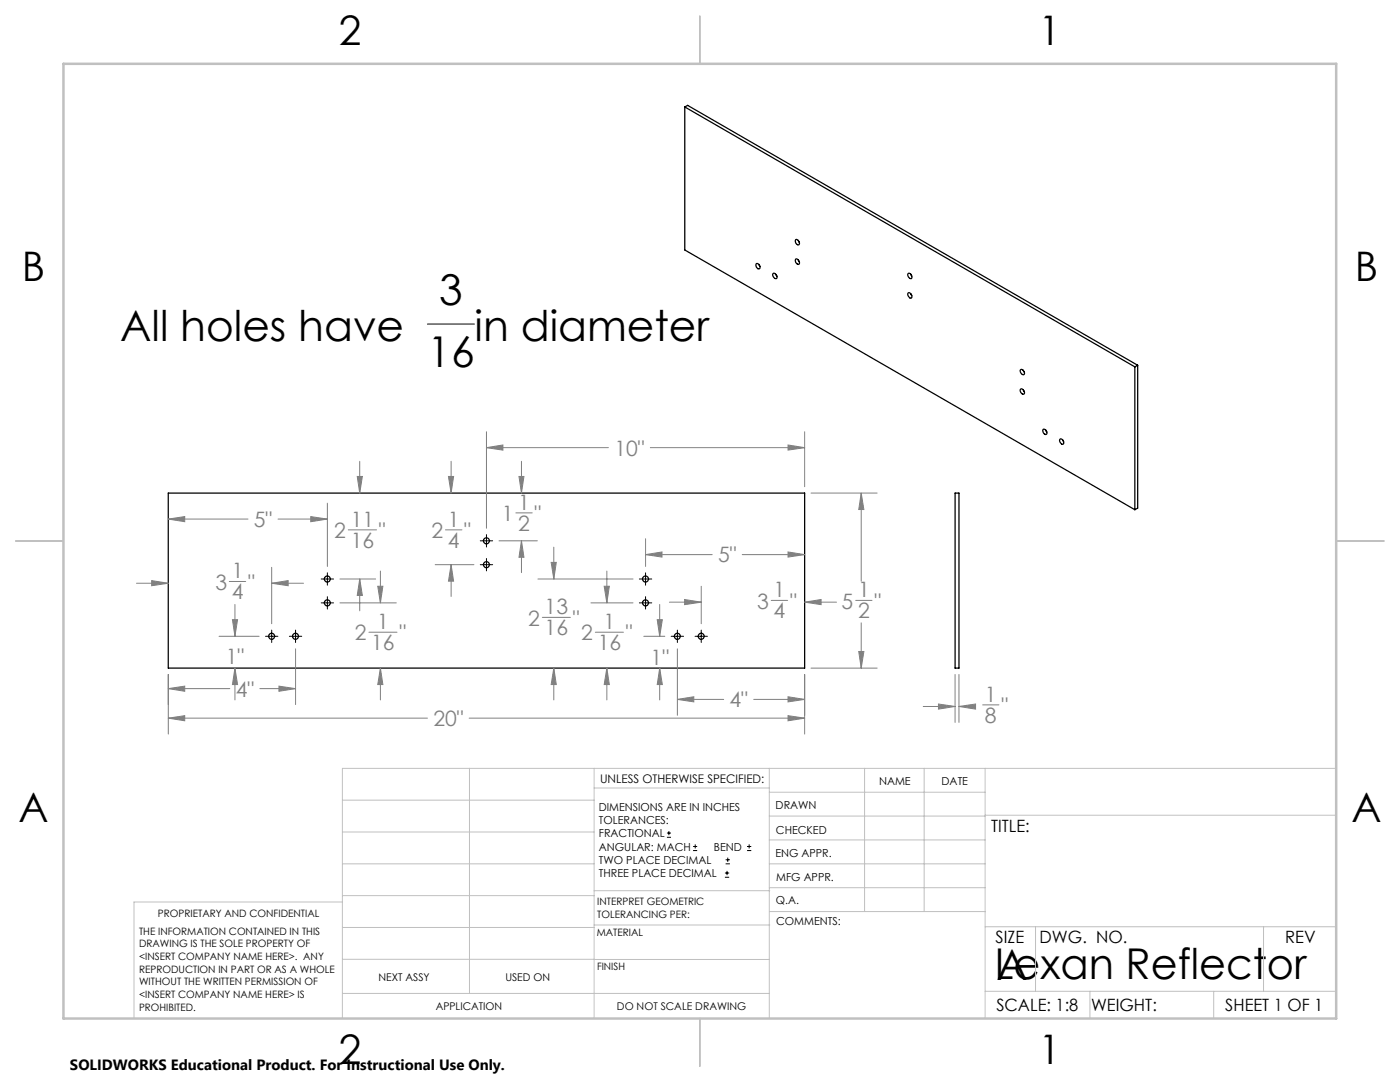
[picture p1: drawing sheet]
<svg xmlns="http://www.w3.org/2000/svg" width="279mm" height="216mm" viewBox="0 0 279 216" stroke-linecap="round" stroke-linejoin="round" font-family="sans-serif">
<g fill="none" stroke="#000" stroke-width=".25">
<path d="M136.7 21.3l89.8 51.9M136.7 21.3v28.6l89.8 51.8M136.7 21.3l.5-.3 89.8 51.9M151 52.6a.61 .61 0 0 1 .6 .3 .61 .61 0 0 1-.2 .8l-.4-.4-.2-.4zM151.4 52.8l.3 .4M154.2 54.6l.1-.1a.71 .71 0 0 1 .6 1.1h-.3l-.3-.4zM154.8 54.7l.2 .4M158.8 47.8a.71 .71 0 0 1 .6 1.1 .71 .71 0 0 1-.6-1.1zM158.8 51.7a.71 .71 0 0 1 .6 1 .71 .71 0 0 1-.6-1zM159.3 48l.2 .4M159.3 51.9l.2 .3M181.3 58.4a.63 .63 0 0 1 .6 .4 .63 .63 0 0 1-.1 .7l-.6-.6z"/>
<path d="M181.3 54.5a.71 .71 0 0 1 .6 1.1 .71 .71 0 0 1-.6-1.1zM181.8 54.7l.2 .4M181.8 58.6l.2 .4M203.6 77.7a.61 .61 0 0 1 .8 .2 .61 .61 0 0 1-.1 .8l-.3-.1-.3-.3zM203.6 73.8a.59 .59 0 0 1 .7 .2 .59 .59 0 0 1 0 .8l-.4-.2-.3-.4zM204.2 73.9l.2 .4M204.2 77.8l.2 .4M226.5 73.2v28.5M227 72.9l-.5 .3M227 72.9v28.5l-.5 .3M33.6 98.4h127v34.9h-127zM190.6 98.4h.8v34.9h-.8z"/>
<path d="M208.2 85.7a.69 .69 0 0 1 .6 1 .69 .69 0 0 1-.6-1zM208.7 85.8l.2 .4M211.5 87.7a.56 .56 0 0 1 .7 .2 .56 .56 0 0 1-.1 .8l-.5-.4zM212.1 87.8l.2 .3"/>
<circle cx="65.3" cy="115.5" r=".6"/>
<circle cx="97.1" cy="112.7" r=".6"/>
<circle cx="97.1" cy="107.9" r=".6"/>
<circle cx="128.8" cy="115.5" r=".6"/>
<circle cx="54.2" cy="127" r=".6"/>
<circle cx="59" cy="127" r=".6"/>
<circle cx="65.3" cy="120.3" r=".6"/>
<circle cx="128.8" cy="120.3" r=".6"/>
<circle cx="135.2" cy="127" r=".6"/>
<circle cx="139.9" cy="127" r=".6"/>
</g>
<g fill="none" stroke="#000" stroke-width=".2">
<path d="M85.3 64.7h9.4M64.1 115.5h2.5M65.3 114.3v2.5M65.3 119.1v2.4M95.8 112.7h2.5M95.8 107.9h2.5M97.1 106.7v2.4M97.1 111.4v2.5M127.6 115.5h2.5M128.8 114.3v2.5M128.8 119.1v2.4M53 127h2.5"/>
<path d="M54.2 125.7v2.5M57.7 127h2.5M59 125.7v2.5M64.1 120.3h2.5M127.6 120.3h2.5M133.9 127h2.5M135.2 125.7v2.5M138.7 127h2.5M139.9 125.7v2.5M133.1 167.1h.8M133.1 166.2h.8M133.5 165.8v.9"/>
<path d="M138.3 169.7h.8M138.3 168.9h.8M138.7 168.5v.8M144.7 175h.8M144.7 174.2h.8M144.8 172.4h.9M144.8 171.6h.9M145.1 173.8v.8M145.2 171.1v.9M149.1 169.7h.8M149.1 168.9h.8M149.5 168.5v.8"/>
</g>
<g fill="none" stroke="#808080" stroke-width=".2">
<path d="M71.3 95.1h1l-.5 3.3zM71.8 92v6.4M89.5 95.1h1l-.5 3.3zM90 92v6.4M97.1 89.3l3.3-.5v1zM97.1 86.1v19.3M97.1 89.3h24.3M103.6 95.1h1l-.5 3.3zM104.1 92v6.4M129.8 89.3h30.8M157.3 88.8l3.3 .5-3.3 .5zM160.6 86.1v11"/>
<path d="M161.9 98.4h13.1M171.9 98.4l.5 3.3h-1zM171.9 98.4v17.6M27.2 116.4h6.4M30.3 115.9l3.3 .5-3.3 .5zM33.6 103.6l3.3-.5v1zM33.6 103.6h15.9M45.8 116h3.2M54.2 116.4l3.3-.5v1zM54.2 113.2v11.3M54.2 116.4h6.4M55.5 103.6h9.8"/>
<path d="M62 103.1l3.3 .5-3.3 .5zM65.3 100.4v12.6M67.8 115.5h7.2M69.5 105.7h5.6M71.8 115.5l.5 3.3h-1zM71.8 115.5v6.4M75.4 117h1l-.5 3.3zM75.9 113.9v6.4M86.9 112.7h7.7M88.9 105.7h3.3M90 112.7l.5 3.3h-1zM90 112.7v6.3"/>
<path d="M99.6 107.9h7.6M102.9 102.3h3.3M104.1 107.9l.5 3.3h-1zM104.1 107.9v6.4M107.4 115.5h18.9M110 112.2h1l-.5 3.3zM110.5 109.2v6.3M120.6 117h1l-.5 3.3zM121.1 113.9v6.4M128.8 110.7l3.3-.6v1.1zM128.8 107.5v5.5M128.8 110.7h13.3"/>
<path d="M136.6 119.6l3.3 .6-3.3 .5zM139.9 117v7.5M148.1 110.7h12.5M153.9 119.8h3.3M157.3 110.1l3.3 .6-3.3 .5zM170.8 119.8h3.2M33.6 137.4l3.3-.5v1zM33.6 134.6v11.9M33.6 137.4h12.3M43.7 127h8M46.4 123.6h1l-.5 3.4zM46.9 133.3l.5 3.3h-1z"/>
<path d="M46.9 120.6v6.4M46.9 133.3v6.4M51.9 137.4h7.1M55.7 136.9l3.3 .5-3.3 .5zM59 129.5v11.1M67.8 120.3h11.3M73.6 126.2h5.6M75.9 133.3l.5 3.3h-1zM75.9 133.3v6.4M108.2 123.2h5.6M110.5 133.3l.5 3.3h-1zM110.5 133.3v6.4"/>
<path d="M117.9 120.3h8.4M118.8 126.2h5.6M121.1 133.3l.5 3.3h-1zM121.1 133.3v6.4M128.5 127h4.2M131.2 123.6h1l-.5 3.4zM131.7 133.3l.5 3.3h-1zM131.7 120.6v6.4M131.7 133.3v6.4M133.6 120.2h6.3M135.2 139.6l3.3-.6v1.1zM135.2 129.5v13.2"/>
<path d="M135.2 139.6h9.2M150.4 139.6h10.2M157.3 139l3.3 .6-3.3 .5zM160.6 120.2l3.3-.6v1.1zM160.6 134.6v11.9M160.6 120.2h6.3M161.9 133.3h13.1M171.4 130h1l-.5 3.3zM171.9 124.3v9M190.6 134.6v9.5M191.4 134.6v9.5M33.6 143.3l3.3-.5v1z"/>
<path d="M33.6 143.3h51.7M93.6 143.3h67M157.3 142.8l3.3 .5-3.3 .5zM184.3 141h6.3M187.3 140.5l3.3 .5-3.3 .5zM191.4 141l3.3-.5v1zM191.4 141h3.1M196.1 140.7h3.3"/>
</g>
<g fill="none" stroke="#c0c0c0" stroke-width=".2">
<path d="M68.3 159.7h50.3M93.7 153.3v44.9M118.6 153.3v49.9M118.6 157.2h34.9M153.5 153.3v49.9M153.5 158.1h43.1M172.5 153.3v28.6M184.4 153.3v28.6M196.6 153.3v49.9M266.7 153.3h-198.4v49.9M68.3 178.7h50.3M68.3 172.4h50.3"/>
<path d="M68.3 166h50.3M68.3 180h-41.6v23.2M118.6 177.7h35M153.5 167.6h43.1M153.5 162.8h43.1M153.5 172.4h43.1M153.5 177.1h43.1M196.6 162.7h70.1M68.3 198.2h85.2M68.3 191.4l85.2 .1M68.3 185.1h50.3M118.6 184.6h35"/>
<path d="M153.6 181.9h43M196.6 197.8h70.1M196.6 184.9h70.1M206.7 184.9v12.9M217.5 197.8v5.4M242.2 197.8v5.4M252.2 184.9v12.9"/>
</g>
<path d="M139.7 3.2v9.5M3.1 107.9h9.6M266.7 107.9h9.5M139.7 203.2v9.6" fill="none" stroke="#c0c0c0" stroke-width=".25"/>
<path d="M12.7 12.7h254v190.5h-254z" fill="none" stroke="#c0c0c0" stroke-width=".5"/>
<path d="M33.6 143.3l3.3-.5v1zM157.3 142.8l3.3 .5-3.3 .5zM171.4 130h1l-.5 3.3zM171.9 98.4l.5 3.3h-1zM46.4 123.6h1l-.5 3.4zM46.9 133.3l.5 3.3h-1zM55.7 136.9l3.3 .5-3.3 .5zM33.6 137.4l3.3-.5v1zM30.3 115.9l3.3 .5-3.3 .5zM54.2 116.4l3.3-.5v1zM71.8 115.5l.5 3.3h-1zM71.3 95.1h1l-.5 3.3zM75.4 117h1l-.5 3.3zM75.9 133.3l.5 3.3h-1zM104.1 107.9l.5 3.3h-1zM103.6 95.1h1l-.5 3.3zM90 112.7l.5 3.3h-1zM89.5 95.1h1l-.5 3.3zM62 103.1l3.3 .5-3.3 .5zM33.6 103.6l3.3-.5v1zM97.1 89.3l3.3-.5v1zM157.3 88.8l3.3 .5-3.3 .5zM120.6 117h1l-.5 3.3zM121.1 133.3l.5 3.3h-1zM110 112.2h1l-.5 3.3zM110.5 133.3l.5 3.3h-1zM128.8 110.7l3.3-.6v1.1zM157.3 110.1l3.3 .6-3.3 .5zM131.2 123.6h1l-.5 3.4zM131.7 133.3l.5 3.3h-1zM136.6 119.6l3.3 .6-3.3 .5zM160.6 120.2l3.3-.6v1.1zM135.2 139.6l3.3-.6v1.1zM157.3 139l3.3 .6-3.3 .5zM187.3 140.5l3.3 .5-3.3 .5zM191.4 141l3.3-.5v1z" fill="#808080"/>
<g font-size="8.5">
<text x="87.7" y="60.9">3</text>
<text x="24" y="68">All holes have</text>
<text x="94.7" y="68">in diameter</text>
<text x="85.3" y="73.1">16</text>
<text x="198.5" y="195.4">Lexan Reflector</text>
<text x="198.9" y="195.5">A</text>
</g>
<g font-size="8.1">
<text x="67.6" y="8.9">2</text>
<text x="207.3" y="8.9">1</text>
<text x="4.4" y="56.1">B</text>
<text x="270.4" y="56.1">B</text>
<text x="3.7" y="164.1">A</text>
<text x="269.7" y="164.1">A</text>
<text x="67.6" y="212.4">2</text>
<text x="207.3" y="212.4">1</text>
</g>
<g font-size="4.2" fill="#808080">
<text x="122.6" y="90.9">10&quot;</text>
<text x="103.4" y="101.7">1</text>
<text x="50.7" y="105.2">5&quot;</text>
<text x="66.7" y="107.4">2</text>
<text x="70" y="105.1">11</text>
<text x="75.6" y="107.4">&quot;</text>
<text x="86.1" y="107.4">2</text>
<text x="89.4" y="105.1">1</text>
<text x="92.7" y="107.4">&quot;</text>
<text x="100.2" y="104">1</text>
<text x="103.4" y="105.9">2</text>
<text x="106.7" y="104">&quot;</text>
<text x="70" y="109.3">16</text>
<text x="89.4" y="109.3">4</text>
<text x="143.3" y="112.2">5&quot;</text>
<text x="43" y="117.7">3</text>
<text x="46.3" y="115.4">1</text>
<text x="46.3" y="119.6">4</text>
<text x="49.5" y="117.7">&quot;</text>
<text x="154.4" y="119.2">1</text>
<text x="171.2" y="119.2">1</text>
<text x="75.3" y="125.5">1</text>
<text x="105.4" y="124.8">2</text>
<text x="108.7" y="122.5">13</text>
<text x="114.3" y="124.8">&quot;</text>
<text x="120.5" y="125.5">1</text>
<text x="151.1" y="121.5">3</text>
<text x="154.4" y="123.4">4</text>
<text x="157.7" y="121.5">&quot;</text>
<text x="168" y="121.5">5</text>
<text x="171.2" y="123.4">2</text>
<text x="174.5" y="121.5">&quot;</text>
<text x="70.8" y="127.8">2</text>
<text x="74.1" y="129.7">16</text>
<text x="79.7" y="127.8">&quot;</text>
<text x="108.7" y="126.7">16</text>
<text x="116" y="127.8">2</text>
<text x="119.3" y="129.7">16</text>
<text x="124.9" y="127.8">&quot;</text>
<text x="45.1" y="132.5">1&quot;</text>
<text x="129.8" y="132.8">1&quot;</text>
<text x="47" y="139">4&quot;</text>
<text x="145.6" y="141.1">4&quot;</text>
<text x="196.6" y="140">1</text>
<text x="199.8" y="142.3">&quot;</text>
<text x="86.5" y="144.9">20&quot;</text>
<text x="196.6" y="144.2">8</text>
</g>
<g font-size="3.4">
<text x="197.8" y="166">TITLE:</text>
<text x="198.7" y="188.1">SIZE</text>
<text x="207.5" y="188.1">DWG. NO.</text>
<text x="256.5" y="188.2">REV</text>
<text x="198.8" y="201.7">SCALE: 1:8</text>
<text x="217.7" y="201.8">WEIGHT:</text>
<text x="244.5" y="201.7">SHEET 1 OF 1</text>
</g>
<text font-size="3" x="14" y="213.5">SOLIDWORKS Educational Product. For Instructional Use Only.</text>
<text font-size="2.4" x="119.8" y="156.2">UNLESS OTHERWISE SPECIFIED:</text>
<g font-size="2.2">
<text x="119.5" y="161.8">DIMENSIONS ARE IN INCHES</text>
<text x="154.8" y="161.4">DRAWN</text>
<text x="175.4" y="156.6">NAME</text>
<text x="187.9" y="156.7">DATE</text>
<text x="119.5" y="164.4">TOLERANCES:</text>
<text x="119.5" y="167.1">FRACTIONAL</text>
<text x="154.9" y="166.3">CHECKED</text>
<text x="119.5" y="169.7">ANGULAR: MACH</text>
<text x="119.5" y="172.4">TWO PLACE DECIMAL</text>
<text x="142.5" y="169.7">BEND</text>
<text x="154.8" y="171">ENG APPR.</text>
<text x="119.5" y="175">THREE PLACE DECIMAL</text>
<text x="154.9" y="175.7">MFG APPR.</text>
<text x="154.9" y="180.4">Q.A.</text>
<text x="154.9" y="184.6">COMMENTS:</text>
</g>
<g font-size="2.1">
<text x="75.5" y="195.7">NEXT ASSY</text>
<text x="100.9" y="195.7">USED ON</text>
<text x="86.9" y="201.5">APPLICATION</text>
<text x="123.1" y="201.6">DO NOT SCALE DRAWING</text>
</g>
<g font-size="2">
<text x="31.5" y="182.9">PROPRIETARY AND CONFIDENTIAL</text>
<text x="119.2" y="180.6">INTERPRET GEOMETRIC</text>
<text x="119.2" y="183.1">TOLERANCING PER:</text>
<text x="27.8" y="186.5">THE INFORMATION CONTAINED IN THIS</text>
<text x="27.8" y="189">DRAWING IS THE SOLE PROPERTY OF</text>
<text x="27.8" y="191.6">&lt;INSERT COMPANY NAME HERE&gt;. ANY</text>
<text x="119.1" y="186.7">MATERIAL</text>
<text x="27.8" y="194.1">REPRODUCTION IN PART OR AS A WHOLE</text>
<text x="27.8" y="196.6">WITHOUT THE WRITTEN PERMISSION OF</text>
<text x="119.1" y="193.5">FINISH</text>
<text x="27.8" y="199.1">&lt;INSERT COMPANY NAME HERE&gt; IS</text>
<text x="27.8" y="201.7">PROHIBITED.</text>
</g>
</svg>
